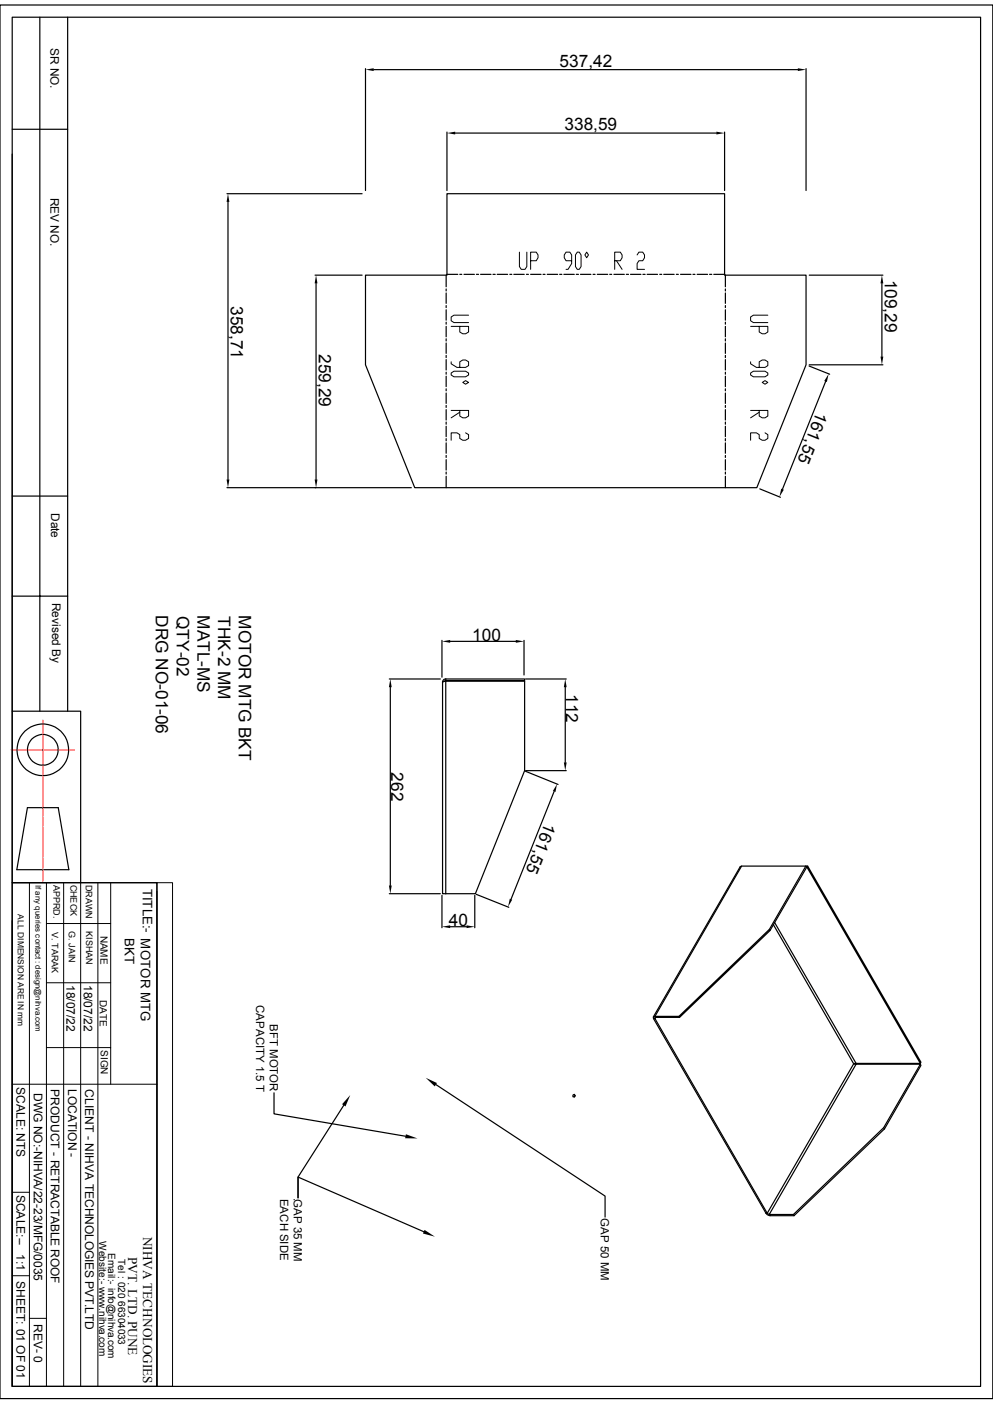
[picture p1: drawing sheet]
<svg xmlns="http://www.w3.org/2000/svg" width="210mm" height="297mm" viewBox="0 0 210 297" stroke-linecap="round" stroke-linejoin="round" font-family="sans-serif">
<g fill="none" stroke="#000" stroke-width=".25">
<path d="M0 1.1h210v294.8h-210zM2.6 3.6h204.8v289.7h-204.8zM8.4 3.6v146.9M14.3 3.6v146.9M77.3 14.5v25.8M79 14.7h89.7M170.5 14.5v25.8M2.6 32.6v117.9h14.5v36.2M2.6 27.3h11.7M94.5 27.9v12.4M96.3 28.2h55.2M153.2 27.9v12.4"/>
<path d="M48 41h28.6M48.2 42.7v58.7M66.6 58.2h10M66.8 59.9v41.5M77.3 58.2h17.2v-17.2h58.7v17.2h17.3v19l-10.4 26h-72.4l-10.4-26zM94.4 58.2v2.5M94.5 58h2.3M97.2 58h.5M98.1 58h2.2M100.8 58h.4M101.6 58h2.2M104.3 58h.4"/>
<path d="M105.2 58h2.2M107.8 58h.4M108.7 58h2.2M111.3 58h.5M112.2 58h2.2M114.9 58h.4M115.7 58h2.2M118.4 58h.4M119.3 58h2.2M121.9 58h.4M122.8 58h2.2M125.4 58h.5"/>
<path d="M126.3 58h2.2M128.9 58h.5M129.8 58h2.2M132.5 58h.4M133.4 58h2.2M136 58h.4M136.9 58h2.2M139.5 58h.5M140.4 58h2.2M143 58h.5M143.9 58h2.2M146.6 58h.4"/>
<path d="M147.4 58h2.2M150.1 58h.4M151 58h2.2M153.4 58.2v2.5M171.2 58.2h15.5M186.5 59.9v15.5M94.4 61.1v.5M94.4 62v2.2M94.4 64.6v.5M94.4 65.5v2.2M94.4 68.2v.4M94.4 69v2.2"/>
<path d="M94.4 71.7v.4M94.4 72.6v2.2M94.4 75.2v.4M94.4 76.1v2.2M94.4 78.7v.5M94.4 79.6v2.2M153.4 61.1v.5M153.4 62v2.2M153.4 64.6v.5M153.4 65.5v2.2M153.4 68.2v.4M153.4 69v2.2"/>
<path d="M153.4 71.7v.4M153.4 72.6v2.2M153.4 75.2v.4M153.4 76.1v2.2M153.4 78.7v.5M153.4 79.6v2.2M171.1 77.4l4.4 1.8M171.2 77.2h15.5M94.4 82.3v.4M94.4 83.1v2.2M94.4 85.8v.4M94.4 86.7v2.2"/>
<path d="M94.4 89.3v.4M94.4 90.2v2.2M94.4 92.8v.5M94.4 93.7v2.2M94.4 96.4v.4M94.4 97.2v2.2M94.4 99.9v.4M153.4 82.3v.4M153.4 83.1v2.2M153.4 85.8v.4M153.4 86.7v2.2M153.4 89.3v.4"/>
<path d="M153.4 90.2v2.2M153.4 92.8v.5M153.4 93.7v2.2M153.4 96.4v.4M153.4 97.2v2.2M153.4 99.9v.4M174.6 80.7l-9.1 22.8M2.6 104.9h11.7M48 103.2h39M94.4 100.8v2.4M153.4 100.8v2.4M160.7 103.4l4.4 1.8"/>
<path d="M2.6 126.1h11.7M93.5 135.5v7.8M95.2 135.7h13.9M110.8 135.5v7.3M2.6 150.5v36.2M82.3 143.6h10.8M82.5 145.4v41.9M93.6 144.3v44.8h.7M94.3 143.6a.65 .65 0 0 0-.7 .7M94.3 144.1h16.7v18.9l-10.5 26.1h-6.2M94.3 144.1l-.7 .2M94.3 143.6v.4l-.3 .1"/>
<path d="M94.3 143.6h16.7v.4h-16.7M94.3 144.1v45M111.2 143.6h8.6M119.5 145.4v15.9M5.8 170.9h6.5l2.3 13.1h-11zM111.1 163.2l6.9 2.7M111.2 163h8.6M117.2 167.5l-9.1 22.7M2.6 186.7h30.6v106.6h-30.6zM2.6 194.8v98.5M82.3 189.1h10.8M93.5 189.4v6.9"/>
<path d="M95.2 196h3.5M100.4 189.4v6.9M100.7 189.2l6.9 2.7M156.8 183.2l-.3 .1-18.3 31.8M162.7 196.6l7.7-13.4h-13.6l-18.3 31.8-.3 .1 .1 .4M163.6 195.6l17 29.4-18.3 31.7M163.8 195.2l17.3 29.8h13.5M170.6 183.5l.2-.3h-.4l.2 .3-7.7 13.3M170.8 183.2l24 41.5-.2 .3-23.9-41.5M138.5 215.5l23.8 41.2h-.3M138.5 215.5h-.3l23.8 41.2M138.6 215.3l-.1 .2"/>
<path d="M138.6 215.2l-.1 .3M143.6 215l19.1-18.4 .2 .2-19.2 18.4zM143.6 215h-5.1l.1 .2h5.1M58 231.2v4.4l27.8 4.8M72.7 233.8l-9.7 15.2v4.4v-4.4l26.6 11.6M92.2 229.4l35.8 23.6v4.5M121.6 231.8l-.1-.3-.2 .1h-.1v.4M121.6 231.8l-.1 .2M121.6 231.8l-.1 .2h-.3M181.1 225.1h13.5l-7.7 13.4-19.1 18.4h-5.1zM181.1 225h-.5l.5 .1M186.9 238.5l.2 .3"/>
<path d="M187.1 238.8l-19.2 18.4-.1-.3M194.6 225.1l.2 .3-7.7 13.4M162 256.7l.2 .2 .7 .3M162.3 256.7l.6 .5h5"/>
<circle cx="9.1" cy="158.6" r="5.5"/>
<circle cx="9.1" cy="158.6" r="3.3"/>
</g>
<g fill="#000">
<path d="M77.3 14.7l1.7-.3v.6zM168.7 14.4l1.8 .3-1.8 .3zM94.5 28.2l1.8-.3v.5zM151.5 27.9l1.7 .3-1.7 .2zM48.2 41l.3 1.7h-.6zM66.8 58.2l.3 1.7h-.6zM186.5 58.2l.3 1.7h-.6zM186.2 75.4h.6l-.3 1.8zM175.3 79.1l-.4 1.7-.6-.2zM47.9 101.4h.6l-.3 1.8zM66.5 101.4h.6l-.3 1.8zM165.2 103.4l.6 .2-1 1.5z"/>
<path d="M93.5 135.7l1.7-.3v.6zM109.1 135.4l1.7 .3-1.7 .3zM82.5 143.6l.3 1.8h-.5zM119.5 143.6l.3 1.8h-.5zM117.8 165.9l-.3 1.7-.6-.3zM119.3 161.3h.5l-.3 1.7zM82.3 187.3h.5l-.3 1.8zM93.5 196l1.7-.3v.6zM98.7 195.7l1.7 .3-1.7 .3zM107.8 190.1l.5 .2-.9 1.6zM74.1 231.6l-1 2.5-.8-.5zM85.9 239.9l2.4 .9h-2.6z"/>
<path d="M90 228l2.4 1.1-.5 .7zM89.8 260.2l2.2 1.4-2.5-.7z"/>
</g>
<g fill="none" stroke="#000" stroke-width=".21">
<path d="M109.9 53.3v3.1l.3 .6h.8l.4-.6v-3.1M112.2 55.2h1.2l.4-.7v-.6l-.4-.6h-1.2v3.7M120.9 55.2h-1.2l-.4-.7v-.6l.4-.6h.8l.4 .6v1.9l-.8 1.2h-.4M122.1 53.3h.4l.4 .6v2.5l-.4 .6h-.4l-.4-.6v-2.5zM124.1 53.3l.4 .6-.4 .6-.4-.6zM130 55.2h1.2l.4-.7v-.6l-.4-.6h-1.2v3.7M130.4 55.2l1.2 1.8M134.7 53.9l.4-.6h.8l.4 .6v.6l-.4 .7h-.8l-.4 .6v1.2h1.6M95.4 69h3.7v1.2l-.6 .4h-.6l-.7-.4v-1.2M95.4 78.9l.6-.4h2.5l.6 .4v.4l-.6 .4h-2.5l-.6-.4zM95.4 76.5v.5l1.2 .7h1.9l.6-.4v-.8l-.6-.3h-.6l-.7 .3v1.2M99.1 66.7h-3.1l-.6 .4v.8l.6 .3h3.1"/>
<path d="M158.7 78.9l.6-.4h2.5l.6 .4v.4l-.6 .4h-2.5l-.6-.4zM158.7 69h3.7v1.2l-.6 .4h-.6l-.6-.4v-1.2M158.7 76.5v.5l1.3 .7h1.8l.6-.4v-.8l-.6-.3h-.6l-.6 .3v1.2M162.4 66.7h-3.1l-.6 .4v.8l.6 .3h3.1M95.4 86.8h3.7v1.2l-.6 .4h-.6l-.7-.4v-1.2M97.2 87.2l-1.8 1.2M97.9 80.9l.6-.4 .6 .4-.6 .4zM98.5 91.6l.6 .3v.9l-.6 .3h-.6l-.7-.3v-.9l-.6-.3h-1.2v1.5M158.7 86.8h3.7v1.2l-.6 .4h-.6l-.6-.4v-1.2M160.6 87.2l-1.9 1.2M161.2 80.9l.6-.4 .6 .4-.6 .4zM161.8 91.6l.6 .3v.9l-.6 .3h-.6l-.6-.3v-.9l-.6-.3h-1.2v1.5"/>
<path d="M2.6 186.7h30.6M6.2 186.7v106.6M9.8 195.4h13.6M9.8 186.7v106.6M13.5 186.7v106.6M17.1 186.7v106.6M20.7 186.7v106.6M23.4 186.7v42.7M33.2 186.7h3.3v106.6h-3.3zM33.2 188.6v104.7M9.8 207.9h13.6M2.6 229.4h30.6"/>
<path d="M9.8 221.6h13.6M2.6 252.2h3.6M2.6 269.9h3.6M6.2 278.9h3.6"/>
</g>
<g fill="none" stroke="#f00" stroke-width=".25">
<path d="M2.4 158.6h1M3.7 158.6h.2M4.1 158.6h1.1M5.4 158.6h.2M5.9 158.6h1.1M7.2 158.6h.2M7.6 158.6h1.1M8.9 158.6h.3M9.1 152.4v.8M9.1 153.4v.2M9.1 153.8v1.1M9.1 155.2v.2"/>
<path d="M9.1 155.6v1.1M9.1 156.9v.2M9.1 157.4v1.1M9.1 158.7v.2M9.1 159.1v1.1M9.4 158.6h1.1M10.7 158.6h.2M11.1 158.6h1.1M12.5 158.6h.2M12.9 158.6h1.1M14.2 158.6h.2M14.7 158.6h1"/>
<path d="M9.1 160.4v.3M9.1 160.9v1.1M9.1 162.2v.2M9.1 162.6v1.1M9.1 164v.2M9.1 164.4v1.1M9.1 165.7v.2M9.1 166.2v1.1M9.1 167.5v.2M9.1 167.9v1.1M9.1 169.2v.3M9.1 169.7v1.1"/>
<path d="M9.1 171v.2M9.1 171.5v1.1M9.1 172.8v.2M9.1 173.2v1.1M9.1 174.5v.3M9.1 175v1.1M9.1 176.3v.2M9.1 176.7v1.1M9.1 178.1v.2M9.1 178.5v1.1M9.1 179.8v.2M9.1 180.3v1.1"/>
<path d="M9.1 181.6v.2M9.1 182v1.1M9.1 183.3v.3M9.1 183.8v1.1M9.1 185.1v.2M9.1 185.5v.9"/>
</g>
<g font-size="3.6">
<text x="118.4" y="14.1">537,42</text>
<text x="119.4" y="27.5">338,59</text>
<text x="187.1" y="59.1" transform="rotate(90 187.1 59.1)">109,29</text>
<text x="48.9" y="64.7" transform="rotate(90 48.9 64.7)">358,71</text>
<text x="67.4" y="74.9" transform="rotate(90 67.4 74.9)">259,29</text>
<text x="172.8" y="87" transform="rotate(112 172.8 87)">161,5</text>
<text x="33" y="130.2" transform="rotate(90 33 130.2)">DRG NO-01-06</text>
<text x="37.4" y="130.3" transform="rotate(90 37.4 130.3)">QTY-02</text>
<text x="41.7" y="130.2" transform="rotate(90 41.7 130.2)">MATL-MS</text>
<text x="46.1" y="130.4" transform="rotate(90 46.1 130.4)">THK-2 MM</text>
<text x="50.5" y="130.2" transform="rotate(90 50.5 130.2)">MOTOR MTG BKT</text>
<text x="99.9" y="135.5">100</text>
<text x="119.7" y="146.8" transform="rotate(90 119.7 146.8)">112</text>
<text x="82.7" y="163.4" transform="rotate(90 82.7 163.4)">262</text>
<text x="115.3" y="173.8" transform="rotate(112 115.3 173.8)">161,5</text>
<text x="95" y="195.9">40</text>
</g>
<g font-size="2.8">
<text x="30.2" y="188" transform="rotate(90 30.2 188)">TITLE:- MOTOR MTG</text>
<text x="26.4" y="198.5" transform="rotate(90 26.4 198.5)">BKT</text>
<text x="30.3" y="261.6" transform="rotate(90 30.3 261.6)">NIHVA TECHNOLOGIES</text>
<text x="27.1" y="265.9" transform="rotate(90 27.1 265.9)">PVT. LTD. PUNE</text>
</g>
<g font-size="2.5">
<text x="10.7" y="10.1" transform="rotate(90 10.7 10.1)">SR NO.</text>
<text x="10.7" y="41.8" transform="rotate(90 10.7 41.8)">REV NO.</text>
<text x="10.8" y="108.5" transform="rotate(90 10.8 108.5)">Date</text>
<text x="11" y="127.5" transform="rotate(90 11 127.5)">Revised By</text>
<text x="14.1" y="208.4" transform="rotate(90 14.1 208.4)">18/07/22</text>
<text x="17.7" y="208.3" transform="rotate(90 17.7 208.3)">18/07/22</text>
<text x="3.5" y="230" transform="rotate(90 3.5 230)">SCALE: NTS</text>
<text x="7.2" y="231.2" transform="rotate(90 7.2 231.2)">DWG NO:-NIHVA/22-23/MFG/0035</text>
<text x="10.8" y="230.3" transform="rotate(90 10.8 230.3)">PRODUCT - RETRACTABLE ROOF</text>
<text x="14.4" y="230.3" transform="rotate(90 14.4 230.3)">LOCATION -</text>
<text x="18" y="230.4" transform="rotate(90 18 230.4)">CLIENT - NIHVA TECHNOLOGIES PVT.LTD</text>
<text x="3.5" y="252.7" transform="rotate(90 3.5 252.7)">SCALE:--</text>
<text x="3.5" y="265.3" transform="rotate(90 3.5 265.3)">1:1</text>
<text x="3.5" y="271" transform="rotate(90 3.5 271)">SHEET: 01 OF 01</text>
<text x="7.2" y="280" transform="rotate(90 7.2 280)">REV- 0</text>
</g>
<g font-size="2.4">
<text x="54.1" y="212.6" transform="rotate(90 54.1 212.6)">CAPACITY 1.5 T</text>
<text x="57.1" y="216.6" transform="rotate(90 57.1 216.6)">BFT MOTOR</text>
<text x="59.2" y="253.6" transform="rotate(90 59.2 253.6)">EACH SIDE</text>
<text x="62.1" y="253.5" transform="rotate(90 62.1 253.5)">.</text>
<text x="62.1" y="253.6" transform="rotate(90 62.1 253.6)">GAP 35 MM</text>
<text x="127.1" y="257.7" transform="rotate(90 127.1 257.7)">GAP 50 MM</text>
</g>
<g font-size="2.1">
<text x="21.3" y="197.9" transform="rotate(90 21.3 197.9)">NAME</text>
<text x="21.1" y="211.5" transform="rotate(90 21.1 211.5)">DATE</text>
<text x="21.3" y="222.1" transform="rotate(90 21.3 222.1)">SIGN</text>
<text x="21" y="262.6" transform="rotate(90 21 262.6)">Website:- www.nihva.com</text>
<text x="22.9" y="265" transform="rotate(90 22.9 265)">Email:- info@nihva.com</text>
<text x="25" y="266.3" transform="rotate(90 25 266.3)">Tel : 020 66304033</text>
</g>
<g font-size="1.9">
<text x="11.3" y="187.2" transform="rotate(90 11.3 187.2)">APPRD.</text>
<text x="14.9" y="187.1" transform="rotate(90 14.9 187.1)">CHECK</text>
<text x="18.1" y="187.2" transform="rotate(90 18.1 187.2)">DRAWN</text>
<text x="11" y="197.1" transform="rotate(90 11 197.1)">V. TARAK</text>
<text x="14.6" y="197" transform="rotate(90 14.6 197)">G. JAIN</text>
<text x="18.2" y="197" transform="rotate(90 18.2 197)">KISHAN</text>
</g>
<text font-size="1.8" x="3.8" y="193.4" transform="rotate(90 3.8 193.4)">ALL DIMENSION ARE IN mm</text>
<text font-size="1.7" x="7.5" y="187.2" transform="rotate(90 7.5 187.2)">If any queries contact : design@nihva.com</text>
</svg>
